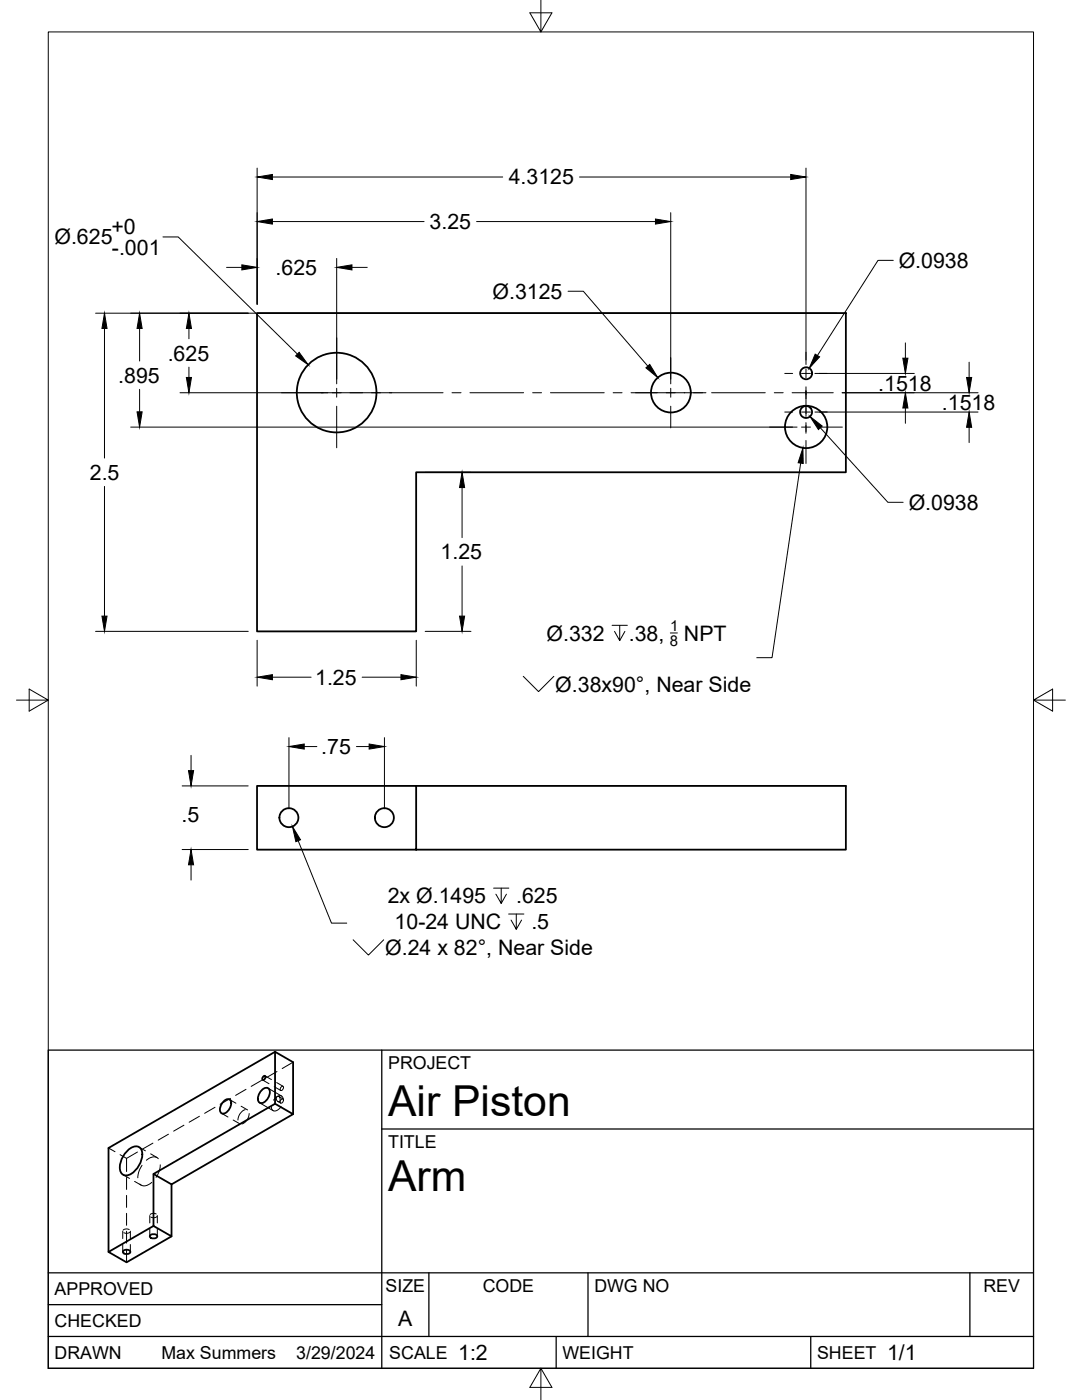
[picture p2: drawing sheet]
<svg xmlns="http://www.w3.org/2000/svg" width="216mm" height="279mm" viewBox="0 0 216 279" stroke-linecap="round" stroke-linejoin="round" font-family="sans-serif">
<!-- layer: Visible -->
<g fill="none" stroke="#000" stroke-width=".36">
<path d="M51.3 62.5h117.5v31.8h-85.8v31.7h-31.7zM83 156.8h85.8v12.8h-85.8v-12.8h-31.7v12.8h31.7M44.7 219.8a.82 .82 0 0 1 1.4 0 2.08 2.08 0 0 1-1.8 2.4 1.38 1.38 0 0 1 0-2.1zM52.3 217.5a.88 .88 0 0 1 1.5 0 2.17 2.17 0 0 1-1.8 2.6 1.45 1.45 0 0 1-.1-2.2zM52.5 214.9l.3-.2 .2 .2-.2 .5-.3 .2-.2-.3zM54.9 209.9v10.4M25.2 229.9a2.07 2.07 0 0 1 2.7-.9 2.85 2.85 0 0 1 0 3.3 3.8 3.8 0 0 1-2.7 2.3 1.56 1.56 0 0 1-1.2-2.2 5.3 5.3 0 0 1 1.2-2.5zM30.6 234.3l24.3-14 3.6 2.1-24.3 14zM30.6 234.3v10.4l3.6 2v-10.3M58.5 222.4v-10.4l-3.6-2.1-33.2 19.2v20.8M24.7 249.5l.3-.1a.75 .75 0 0 1 1 .6 .98 .98 0 0 1-1.5 0zM30.1 246.4l.3-.1a.75 .75 0 0 1 1 .5 .98 .98 0 0 1-1.5 0z"/>
<path d="M30.6 244.7l-8.9 5.2 3.6 2 8.9-5.2"/>
<circle cx="67.2" cy="78.3" r="7.9"/>
<circle cx="133.9" cy="78.3" r="4"/>
<circle cx="160.9" cy="74.5" r="1.2"/>
<circle cx="160.8" cy="82.2" r="1.19"/>
<circle cx="160.9" cy="85.2" r="4.2"/>
<circle cx="57.6" cy="163.2" r="1.89"/>
<circle cx="76.7" cy="163.2" r="1.89"/>
</g>
<!-- layer: Hidden -->
<g fill="none" stroke="#000" stroke-width=".2">
<path d="M45.8 219.4l1.3 .8M46 219.2l-2.1 1.2M49.1 217.4l-2.1 1.2M52.2 215.6l-2.1 1.2M52.4 215.5l1.3 .8M52.9 214.7l1.3 .8M53.5 217.2l2.7 1.5M54.7 216.9l1.3 .7M55.2 216l1.3 .8M55.2 218.9l.3-.1 .3 .2 .1 .6-.1 .2-.5-.1-.2-.4zM55.3 213.8l-2.1 1.2M55.4 219.8l.6 .3"/>
<path d="M55.6 218.8l.9 .5M56 217a.31 .31 0 0 1 .5-.2 .31 .31 0 0 1 0 .5 .32 .32 0 0 1-.5 .4 .31 .31 0 0 1 0-.6zM56 219.6a.31 .31 0 0 1 .5-.3 .31 .31 0 0 1 0 .6 .31 .31 0 0 1-.5 .3 .31 .31 0 0 1 0-.6zM56.5 219.5a.78 .78 0 0 0-.5-.9 .78 .78 0 0 0-.9 .4l-.5 .6M58.5 212l-2.2 1.3M21.7 229.1l1.2 .7M24 230.4l1.3 .8M24.6 234.4l1.2 .8M25.3 231.2v2.6M25.3 235v2.4M25.3 238.6v2.4M26.9 235.8l1.3 .7"/>
<path d="M27.4 229.9l-2.1 1.3M27.7 228.9l1.3 .8M28.3 232.6l-.6 1.4-.2 1.1M30.1 230.3l1.2 .7M30.3 236a1.64 1.64 0 0 1-2.4 .3M30.5 228.1l-2.1 1.2M31.6 231.2a1.6 1.6 0 0 0-2.4 .4M32 232.5l-.3 1.3-.6 1.2M33.6 226.4l-2 1.1M36.7 224.6l-2.1 1.1M39.8 222.8l-2.1 1.2M42.9 221l-2.1 1.2"/>
<path d="M44.2 222.2l1.3 .7M46.5 223.5l1.3 .8M48.1 220.8l1.3 .7M48.9 221.4a2.37 2.37 0 0 0-1.4 2.1M49.7 222.2a2.29 2.29 0 0 1-1.4 2.1M51.8 220.1l2.7 1.6M56.1 220.8a1.26 1.26 0 0 1-1.8 .7l-.2-.6M24.5 245.7v1.5M24.5 248.4v1.5M25.3 242.1v2.4M25.3 245.7v2.4M25.3 249.3v2.6"/>
<path d="M25.8 245.4l-.6-.1-.6 .2M25.9 245.9l-.7 .2-.5-.1M26 245.7v1.5M26 248.4v1.5M29.9 242.6v1.5M29.9 245.3v1.4M31.2 242.3l-.6-.2-.6 .3M31.3 242.8l-.7 .2-.5-.1M31.4 242.6v1.5M31.4 245.3v1.4"/>
</g>
<!-- layer: Titleblock -->
<path d="M9.6 209.6h196.6v63.5h-196.6zM76.2 209.6v63.5M76.2 225.3h130M9.6 254h196.6M85.6 254v12.7M117.3 254v12.7M193.5 254v12.7M9.6 266.7h196.6M9.6 260.4h66.6M111 266.7v6.4M161.8 266.7v6.4" fill="none" stroke="#000" stroke-width=".25"/>
<!-- layer: Border -->
<path d="M9.6 6.4h196.6v266.7h-196.6zM107.9 0v6.4l-2.2-3.8h4.4l-2.2 3.8M3.3 139.7h6.3l-3.8-2.2v4.4l3.8-2.2M206.2 139.7l3.8 2.2v-4.4l-3.8 2.2h6.4M107.9 273.1l2.2 3.8h-4.4l2.2-3.8v6.3" fill="none" stroke="#000" stroke-width=".2"/>
<!-- layer: FD_Dimensions -->
<g fill="none" stroke="#000" stroke-width=".2">
<path d="M51.3 33.5v27.2M54.4 35.3h45.9M115.6 35.3h42.2M160.8 33.5v39.2M32.5 47.3h3.1l23.8 23.4M45.2 53.4h3.1M54.4 44.2h30.2M67.2 51.6v25M70.2 53.4h3.1M95.1 44.2h35.7M113.3 58.1h3.1l12.9 15M133.8 42.4v34.2"/>
<path d="M178.2 52h-3l-12.1 19M19.1 62.5h147.9M20.8 65.6v25.8M27.9 65.6v6.5M27.9 77.7v4.5M35.9 78.4h29.5M37.7 65.6v2M37.7 73.3v2M162.6 74.5h19.8M168 78.4h27.2M180.7 68.4v3.1M193.4 72.3v3"/>
<path d="M20.8 97.1v25.9M26.1 85.2h132.9M84.8 94.3h9.2M92.2 97.3v10M159.8 92.4l-5.7 38.9h-3.1M162.6 82.2h32.6M163.7 85.4l13.5 14.8h3M180.7 81.4v3.1M193.4 85.3v3M92.2 112.9v10.1M19.1 126h30.4M51.3 127.8v9.1"/>
<path d="M54.4 135.1h7.7M72.3 135.1h7.7M83.1 127.8v9.1M84.8 126h9.2M104.4 135l3.1 3 3-3M122.1 124.8h3.1M123.7 124.8v3l-1.1-1.8M124.7 126l-1 1.8M133.8 126.3h1.4M36.3 156.8h13.2M38.1 150.7v3.1M57.7 147.2v14.2"/>
<path d="M60.7 149h2.5M71.1 149h2.6M76.7 147.2v14.2M36.3 169.5h13.2M38.1 172.6v3M59.5 167.8l6.6 16.4h3.1M98.5 177.2h3M100 177.2v3.1l-1-1.8M101 178.5l-1 1.8M70.5 187.6l3 3 3.1-3M101.5 182.4h3M103 182.4v3.1l-1-1.9"/>
<path d="M104.1 183.6l-1.1 1.9"/>
</g>
<g fill="#000" stroke="#000" stroke-width=".2">
<path d="M51.3 35.3l3.1-.5v1zM157.8 34.8l3 .5-3 .5zM48.3 52.9l3 .5-3 .5zM51.3 44.2l3.1-.5v1zM67.2 53.4l3-.5v1zM130.8 43.7l3 .5-3 .5zM20.8 62.5l.6 3.1h-1.1zM27.9 62.5l.5 3.1h-1.1zM37.7 62.5l.5 3.1h-1zM37.2 75.3h1l-.5 3.1zM59.7 70.3l1.8 2.5-2.5-1.8zM128.9 73.4l.7-.7 1.7 2.7z"/>
<path d="M162.7 70.7l.8 .5-2 2.3zM180.1 71.5h1.1l-.5 3zM192.9 75.3h1l-.5 3.1zM27.3 82.2h1.1l-.5 3zM92.2 94.3l.5 3h-1zM160.2 89.4l.1 3.1-1-.1zM161.6 83.1l2.5 1.9-.8 .7zM180.7 78.4l.5 3h-1.1zM193.4 82.2l.5 3.1h-1zM20.3 123h1.1l-.6 3zM51.3 135.1l3.1-.5v1.1zM80 134.6l3.1 .5-3.1 .6z"/>
<path d="M91.7 123h1l-.5 3zM37.6 153.8h1l-.5 3zM57.7 149l3-.5v1zM73.7 148.5l3 .5-3 .5zM38.1 169.5l.5 3.1h-1zM58.4 165l1.6 2.6-1 .4z"/>
</g>
<!-- layer: Smart Centers -->
<g fill="none" stroke="#000" stroke-width=".2">
<path d="M56.2 78.4h32.2M67.2 67.4v8.3M67.2 77.5v1.8M90.2 78.4h1.8M93.8 78.4h10.7M106.3 78.4h1.8M109.8 78.4h10.8M122.3 78.4h1.8M125.9 78.4h15M133.8 71.4v4.3M133.8 77.5v1.8M142 78.4h10.7"/>
<path d="M154.5 78.4h1.8M156.6 74.5h1.6M158.1 78.4h8.2M159.9 74.5h1.8M160.8 70.3v1.5M160.8 73.6v1.8M160.8 77.2v5.9M163.5 74.5h1.6M67.2 81.1v8.3M133.8 81.1v4.3M153.6 85.2h4.6M156.6 82.2h1.6"/>
<path d="M159.9 82.2h1.8M159.9 85.2h1.8M160.8 84.3v2.2M160.8 87.9v4.6M163.5 82.2h1.6M163.5 85.2h4.6"/>
</g>
<g font-size="8.5">
<text x="77.4" y="222.8">Air Piston</text>
<text x="77.4" y="237.8">Arm</text>
</g>
<g font-size="4.3">
<text x="101.5" y="36.8">4.3125</text>
<text x="22.2" y="46.7">+0</text>
<text x="85.7" y="45.7">3.25</text>
<text x="10.9" y="48.7">Ø.625</text>
<text x="22.3" y="50.8">-.001</text>
<text x="179.3" y="53.4">Ø.0938</text>
<text x="55" y="54.9">.625</text>
<text x="98.3" y="59.6">Ø.3125</text>
<text x="33.5" y="71.9">.625</text>
<text x="23.6" y="76.4">.895</text>
<text x="175.2" y="78">.1518</text>
<text x="188" y="81.8">.1518</text>
<text x="17.9" y="95.8">2.5</text>
<text x="181.3" y="101.7">Ø.0938</text>
<text x="87.9" y="111.6">1.25</text>
<text x="109.1" y="127.8">Ø.332</text>
<text x="125.5" y="127.8">.38,</text>
<text x="136.5" y="127.8">NPT</text>
<text x="62.9" y="136.7">1.25</text>
<text x="110.8" y="138">Ø.38x90°, Near Side</text>
<text x="64.1" y="150.5">.75</text>
<text x="36.2" y="164">.5</text>
<text x="77.4" y="180.3">2x Ø.1495</text>
<text x="78.7" y="185.5">10-24 UNC</text>
<text x="103" y="180.3">.625</text>
<text x="106" y="185.5">.5</text>
<text x="76.9" y="190.6">Ø.24 x 82°, Near Side</text>
<text x="79.5" y="264.5">A</text>
<text x="91.4" y="271.4">1:2</text>
<text x="177" y="271.4">1/1</text>
</g>
<g font-size="3.5">
<text x="77.4" y="213.4">PROJECT</text>
<text x="77.4" y="229.1">TITLE</text>
<text x="76.9" y="257.8">SIZE</text>
<text x="96.3" y="257.8">CODE</text>
<text x="118.6" y="257.8">DWG NO</text>
<text x="196.2" y="257.8">REV</text>
<text x="10.9" y="258.5">APPROVED</text>
<text x="10.9" y="264.8">CHECKED</text>
<text x="10.9" y="271.2">DRAWN</text>
<text x="32.2" y="271.2">Max Summers</text>
<text x="59.1" y="271.2">3/29/2024</text>
<text x="77.7" y="271.2">SCALE</text>
<text x="112.2" y="271.2">WEIGHT</text>
<text x="163" y="271.2">SHEET</text>
</g>
<g font-size="3">
<text x="133.7" y="126">1</text>
<text x="133.6" y="128.9">8</text>
</g>
</svg>
